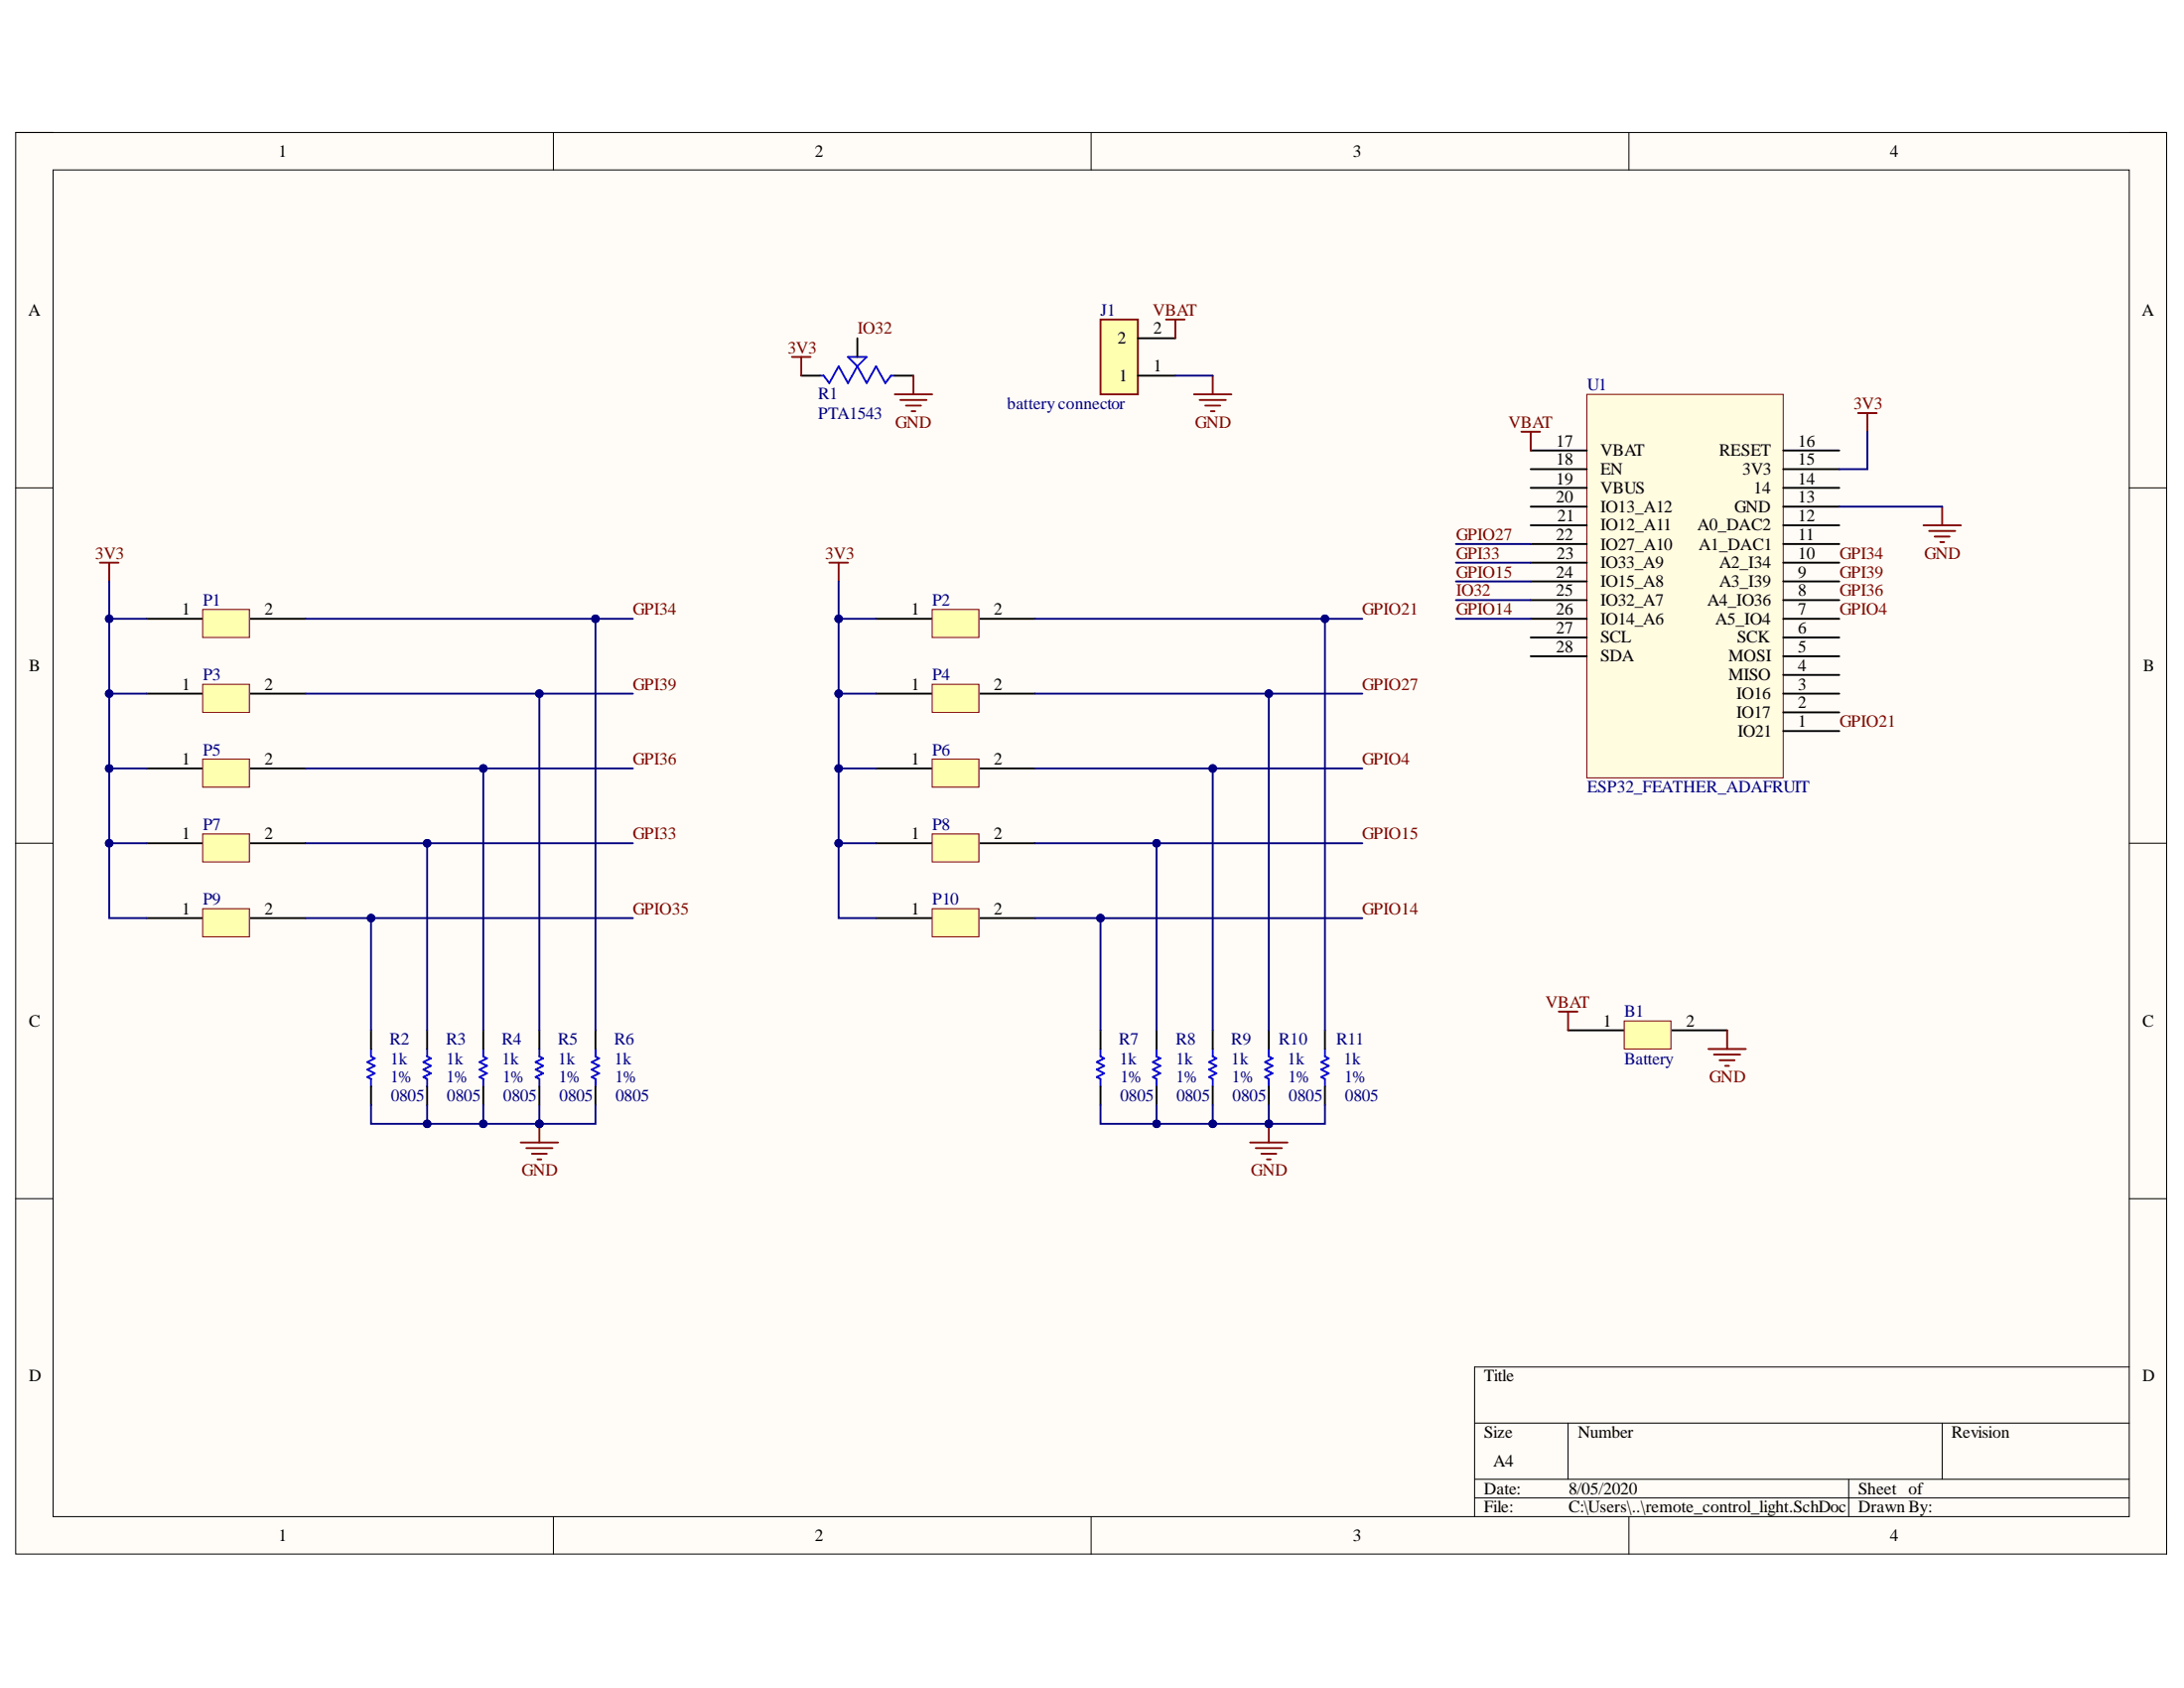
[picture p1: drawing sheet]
# Altium project remote_control_light.PrjPcb
1 sheet, 24 parts. Net scope: global (net labels, ports and power ports of the same name join across sheets).
Board file: remote_control_light.PcbDoc

## Sheet remote_control_light.SchDoc
size A4

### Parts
B1  Battery  [battery-3.7V-1200mAh]
J1  battery connector  [Battery connector]
P1  PUSH_BUTTON_D6F  [PUSH_BUTTON_D6F]  (value not drawn)
P2  PUSH_BUTTON_D6F  [PUSH_BUTTON_D6F]  (value not drawn)
P3  PUSH_BUTTON_D6F  [PUSH_BUTTON_D6F]  (value not drawn)
P4  PUSH_BUTTON_D6F  [PUSH_BUTTON_D6F]  (value not drawn)
P5  PUSH_BUTTON_D6F  [PUSH_BUTTON_D6F]  (value not drawn)
P6  PUSH_BUTTON_D6F  [PUSH_BUTTON_D6F]  (value not drawn)
P7  PUSH_BUTTON_D6F  [PUSH_BUTTON_D6F]  (value not drawn)
P8  PUSH_BUTTON_D6F  [PUSH_BUTTON_D6F]  (value not drawn)
P9  PUSH_BUTTON_D6F  [PUSH_BUTTON_D6F]  (value not drawn)
P10  PUSH_BUTTON_D6F  [PUSH_BUTTON_D6F]  (value not drawn)
R1  PTA1543  [POT PTA1543]
R2  value 1k  Package: 0805  Precision: 1%  [RES_0805]  (hidden comment: RES - 0805)
R3  value 1k  Package: 0805  Precision: 1%  [RES_0805]  (hidden comment: RES - 0805)
R4  value 1k  Package: 0805  Precision: 1%  [RES_0805]  (hidden comment: RES - 0805)
R5  value 1k  Package: 0805  Precision: 1%  [RES_0805]  (hidden comment: RES - 0805)
R6  value 1k  Package: 0805  Precision: 1%  [RES_0805]  (hidden comment: RES - 0805)
R7  value 1k  Package: 0805  Precision: 1%  [RES_0805]  (hidden comment: RES - 0805)
R8  value 1k  Package: 0805  Precision: 1%  [RES_0805]  (hidden comment: RES - 0805)
R9  value 1k  Package: 0805  Precision: 1%  [RES_0805]  (hidden comment: RES - 0805)
R10  value 1k  Package: 0805  Precision: 1%  [RES_0805]  (hidden comment: RES - 0805)
R11  value 1k  Package: 0805  Precision: 1%  [RES_0805]  (hidden comment: RES - 0805)
U1  ESP32_FEATHER_ADAFRUIT  [ESP32_FEATHER]

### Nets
3V3: P1.1 P2.1 P3.1 P4.1 P5.1 P6.1 P7.1 P8.1 P9.1 P10.1 R1.3(CW) U1.15(3V3)
GND: B1.2 J1.1 R1.1(CCW) R2.1 R3.1 R4.1 R5.1 R6.1 R7.1 R8.1 R9.1 R10.1 R11.1 U1.13(GND)
VBAT: B1.1 J1.2 U1.17(VBAT)
GPI33: P7.2 R3.2 U1.23(IO33_A9)
GPI34: P1.2 R6.2 U1.10(A2_I34)
GPI36: P5.2 R4.2 U1.8(A4_IO36)
GPI39: P3.2 R5.2 U1.9(A3_I39)
GPIO4: P6.2 R9.2 U1.7(A5_IO4)
GPIO14: P10.2 R7.2 U1.26(IO14_A6)
GPIO15: P8.2 R8.2 U1.24(IO15_A8)
GPIO21: P2.2 R11.2 U1.1(IO21)
GPIO27: P4.2 R10.2 U1.22(IO27_A10)
GPIO35: P9.2 R2.2
IO32: R1.2(WIPER) U1.25(IO32_A7)

Not connected (* = marked no-connect by the designer): U1 2(IO17) 3(IO16) 4(MISO) 5(MOSI) 6(SCK) 11(A1_DAC1) 12(A0_DAC2) 14 16(RESET) 18(EN) 19(VBUS) 20(IO13_A12) 21(IO12_A11) 27(SCL) 28(SDA)
